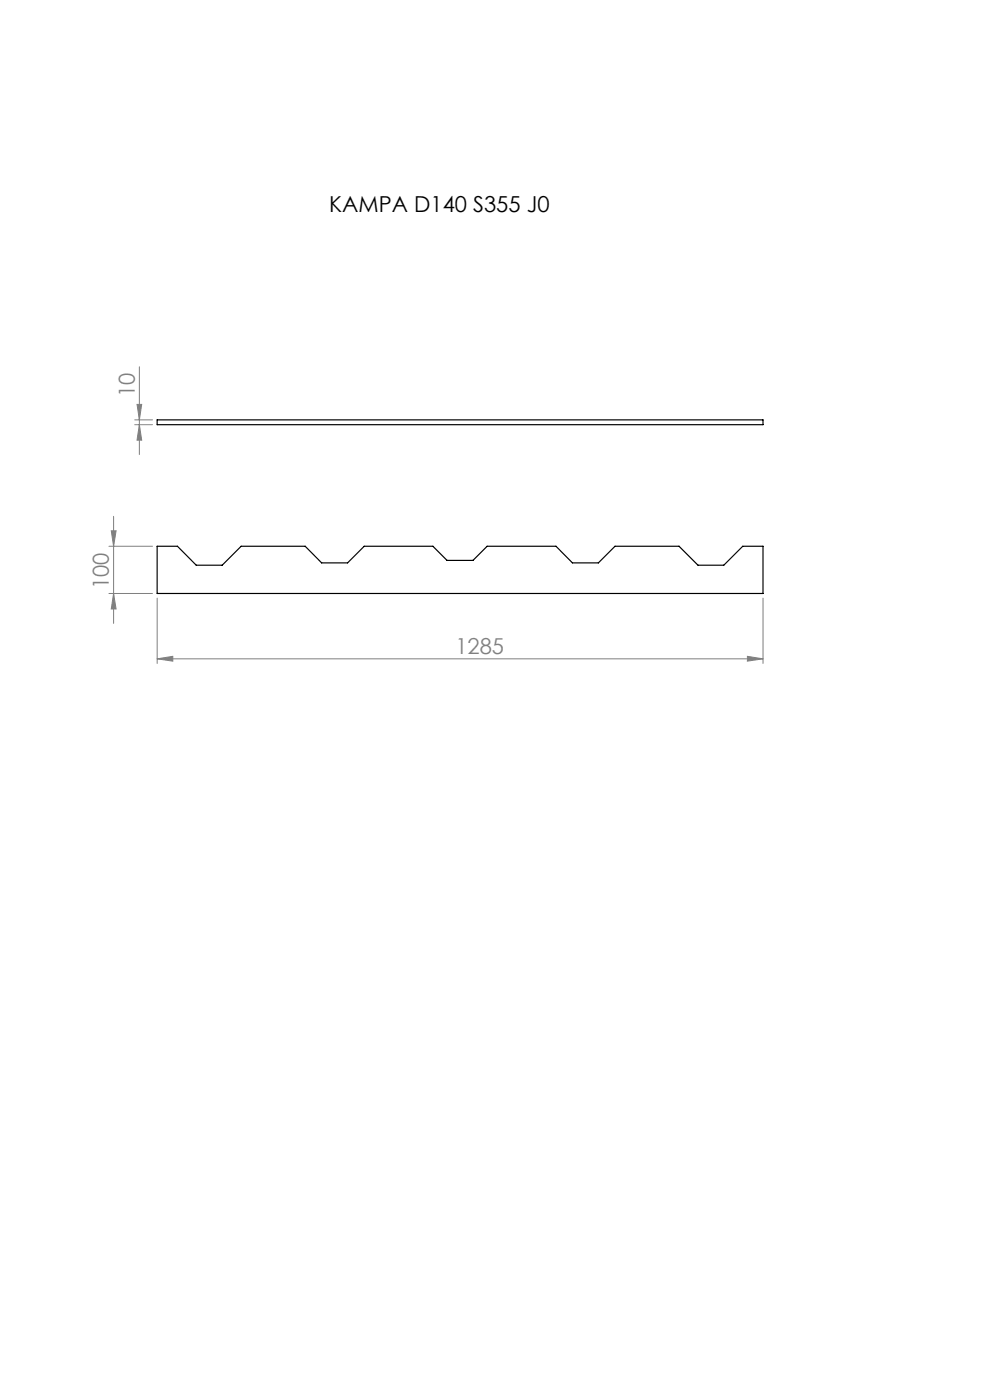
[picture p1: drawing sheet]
<svg xmlns="http://www.w3.org/2000/svg" width="210mm" height="297mm" viewBox="0 0 210 297" stroke-linecap="round" stroke-linejoin="round" font-family="sans-serif">
<g fill="none" stroke="#808080" stroke-width=".21">
<path d="M29.6 77.8v18.6M28.6 89.1h3.7M28.6 90.1h3.7M29.1 85.8h1l-.5 3.3zM29.6 90.1l.5 3.3h-1zM23.1 115.9h9.2M23.6 112.6h1l-.5 3.3zM24.1 109.5v22.8M23.1 125.9h9.2M24.1 125.9l.5 3.3h-1zM33.3 139.8l3.4-.6v1.1zM33.3 126.9v13.9"/>
<path d="M33.3 139.8h128.6M158.5 139.2l3.4 .6-3.4 .5zM161.9 126.9v13.9"/>
</g>
<g fill="#808080">
<path d="M33.3 139.8l3.4-.6v1.1zM158.5 139.2l3.4 .6-3.4 .5z"/>
<path d="M23.6 112.6h1l-.5 3.3zM24.1 125.9l.5 3.3h-1zM29.1 85.8h1l-.5 3.3zM29.6 90.1l.5 3.3h-1z"/>
</g>
<path d="M33.3 89.1h128.6v1h-128.6zM33.3 115.9h4.3l4 4h5.5l4.1-4h13.5l3.5 3.5h5.5l3.6-3.5h14.5l3 3h5.5l3-3h14.6l3.5 3.5h5.5l3.6-3.5h13.5l4.1 4h5.4l4.1-4h4.3v10h-128.6z" fill="none" stroke="#000" stroke-width=".25"/>
<text font-size="4.7" x="69.8" y="45">KAMPA D140 S355 J0</text>
<g font-size="4.7" fill="#808080">
<text x="28.6" y="84.3" transform="rotate(-90 28.6 84.3)">10</text>
<text x="23.1" y="125" transform="rotate(-90 23.1 125)">100</text>
<text x="96.6" y="138.7">1285</text>
</g>
</svg>
